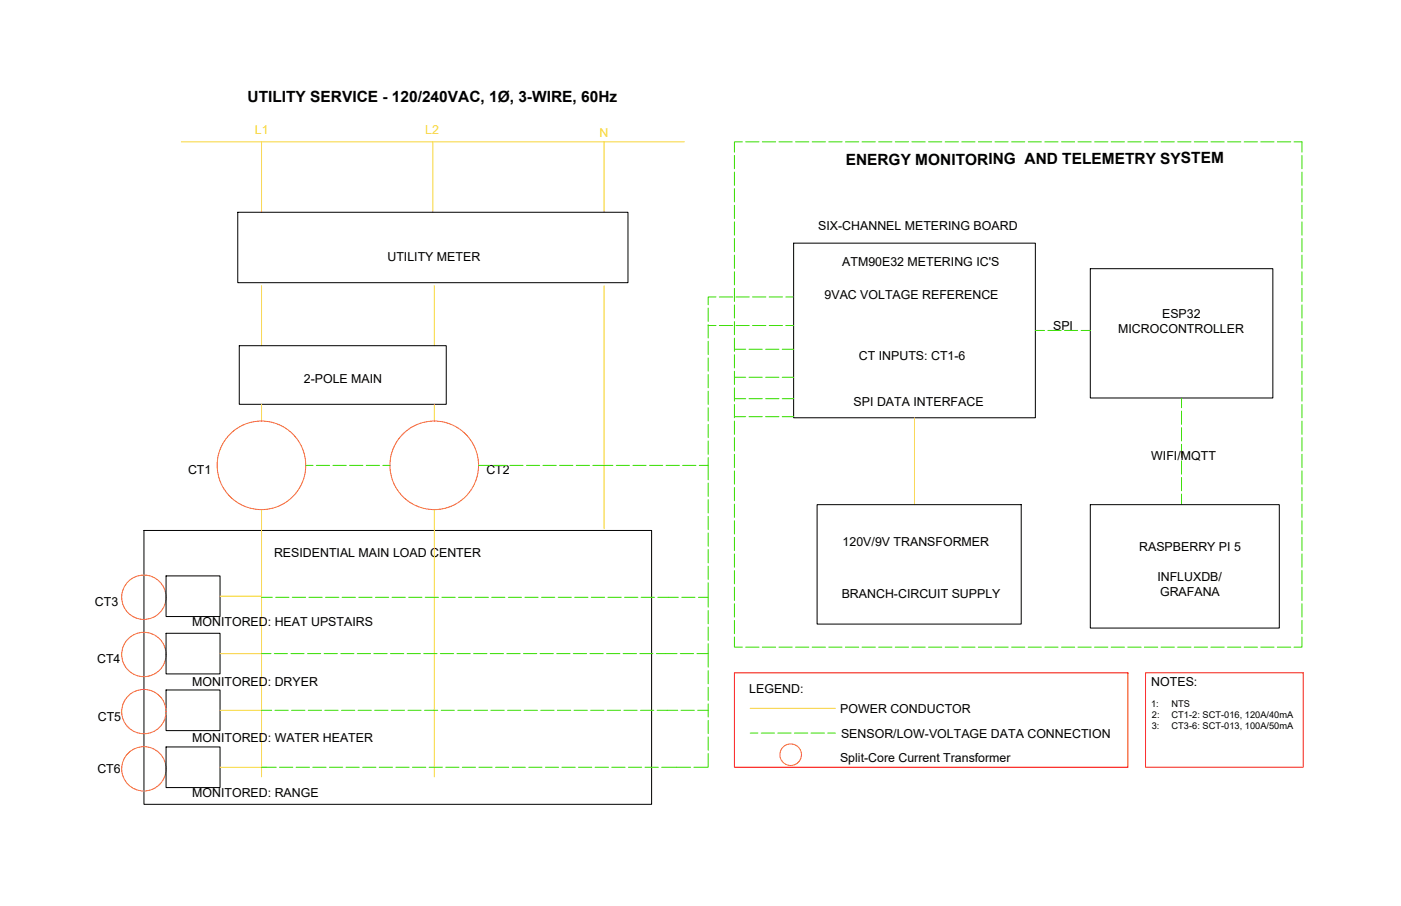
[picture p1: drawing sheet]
<svg xmlns="http://www.w3.org/2000/svg" width="432mm" height="279mm" viewBox="0 0 432 279" stroke-linecap="round" stroke-linejoin="round" font-family="sans-serif">
<!-- layer: 0 -->
<g fill="none" stroke="#f8d731" stroke-width=".31">
<path d="M55.9 43.7h155M80.6 43.7v21.8M133.4 43.7v21.8M186.2 43.7v21.8M80.6 88.1v18.5M133.9 88.1v18.5M186.2 88.1v75M80.6 124.7v5.2M133.9 124.7v5.2M281.9 128.8v26.8M80.6 157.2v27M133.9 157.2v82.4"/>
<path d="M67.8 183.9h12.8v55.7M67.8 201.6h12.8M67.8 219h12.8M231.2 218.5h26.3M67.8 236.6h14.5"/>
</g>
<path d="M73.3 65.5h120.2v21.7h-120.2zM244.6 75h74.5v53.8h-74.5zM336 82.9h56.3v39.8h-56.3zM73.7 106.6h63.8v18.1h-63.8zM251.8 155.6h62.9v36.9h-62.9zM336 155.6h58.3v38.1h-58.3zM44.4 163.6h156.4v84.4h-156.4zM51.2 177.6h16.6v12.5h-16.6zM51.2 195.3h16.6v12.5h-16.6zM51.2 212.8h16.6v12.5h-16.6zM51.2 230.3h16.6v12.6h-16.6z" fill="none" stroke="#000" stroke-width=".31"/>
<g fill="none" stroke="#f26722" stroke-width=".31">
<circle cx="80.6" cy="143.5" r="13.7"/>
<circle cx="133.8" cy="143.5" r="13.7"/>
<circle cx="44.3" cy="184.2" r="6.8"/>
<circle cx="44.3" cy="201.8" r="6.8"/>
<circle cx="44.3" cy="219.4" r="6.8"/>
<circle cx="44.3" cy="237.1" r="6.8"/>
<circle cx="243.7" cy="232.7" r="3.3"/>
</g>
<!-- layer: Dotted -->
<g fill="none" stroke="#37dd00" stroke-width=".31">
<path d="M226.4 47.9v4.1M226.4 53.1v4.1M226.4 58.2v4.1M228.8 43.7h-2.4v3.2M229.8 43.7h4.1M235 43.7h4.1M240.1 43.7h4.1M245.2 43.7h4.1M250.3 43.7h4.1M255.4 43.7h4.1M260.6 43.7h4.1M265.7 43.7h4.1"/>
<path d="M270.8 43.7h4.1M275.9 43.7h4.1M281.1 43.7h4.1M286.2 43.7h4.1M291.3 43.7h4.1M296.4 43.7h4.1M301.5 43.7h4.1M306.7 43.7h4M311.8 43.7h4M316.9 43.7h4.1M322 43.7h4.1M327.2 43.7h4"/>
<path d="M332.2 43.7h4.1M337.4 43.7h4.1M342.5 43.7h4.1M347.6 43.7h4.1M352.7 43.7h4.1M357.8 43.7h4.2M363 43.7h4.1M368.1 43.7h4.1M373.2 43.7h4.1M378.3 43.7h4.1M383.5 43.7h4.1M388.6 43.7h4.1"/>
<path d="M393.7 43.7h4.1M398.8 43.7h2.5v3.2M401.3 47.9v4.1M401.3 53.1v4.1M401.3 58.2v4.1M226.4 63.3v4.1M226.4 68.4v4.1M226.4 73.5v4.2M226.4 78.7v4.1M401.3 63.3v4.1M401.3 68.4v4.1M401.3 73.5v4.2"/>
<path d="M401.3 78.7v4.1M218.3 95v4.1M220.7 91.6h-2.4v2.4M221.7 91.6h4.1M226.4 83.8v4.1M226.4 88.9v4.1M226.4 94v4.1M226.4 99.2v4M226.8 91.6h4.1M231.9 91.6h4.2M237.1 91.6h4.1M242.2 91.6h2.4"/>
<path d="M401.3 83.8v4.1M401.3 88.9v4.1M401.3 94v4.1M401.3 99.2v4M218.3 100.1v4.1M218.3 105.3v4.1M218.3 110.4v4.1M218.3 115.5v4.1M218.3 100.4h2.4M221.7 100.4h4.1M226.4 104.3v4M226.4 109.4v4.1"/>
<path d="M226.4 114.5v4.1M226.4 119.6v4.1M226.4 107.7h3.4M226.4 116.3h3.4M226.8 100.4h4.1M230.8 107.7h4.2M230.8 116.3h4.2M231.9 100.4h4.2M236 107.7h4.1M236 116.3h4.1M237.1 100.4h4.1M241.1 107.7h3.5"/>
<path d="M241.1 116.3h3.5M242.2 100.4h2.4M319.1 101.9h2.8M323 101.9h4.1M328.1 101.9h4M333.2 101.9h2.8M401.3 104.3v4M401.3 109.4v4.1M401.3 114.5v4.1M401.3 119.6v4.1M218.3 120.6v4.1M218.3 125.7v4.2"/>
<path d="M218.3 130.9v4.1M218.3 136v4.1M226.4 124.7v4.1M226.4 129.9v4.1M226.4 135v4.1M226.4 123h3.4M226.4 128.5h3.4M230.8 123h4.2M230.8 128.5h4.2M236 123h4.1M236 128.5h4.1M241.1 123h3.5"/>
<path d="M241.1 128.5h3.5M364.2 122.7v3M364.2 126.8v4.1M364.2 131.9v4.1M364.2 137v4.1M401.3 124.7v4.1M401.3 129.9v4.1M401.3 135v4.1M94.3 143.5h2.2M97.5 143.5h4.1M102.6 143.5h4.1M107.7 143.5h4.1"/>
<path d="M112.9 143.5h4.1M118 143.5h2.2M147.5 143.5h3.5M152 143.5h4.1M157.1 143.5h4.1M162.3 143.5h4M167.3 143.5h4.2M172.5 143.5h4.1M177.6 143.5h4.1M182.7 143.5h6.2M189.9 143.5h4.1M195.1 143.5h4"/>
<path d="M200.2 143.5h4.1M205.3 143.5h4.1M210.4 143.5h4.1M218.3 141.1v2.4h-2.8M218.3 143.5v4.5M218.3 149v4.1M218.3 154.1v4.1M218.3 159.2v4.1M226.4 140.1v4.1M226.4 145.2v4.1M226.4 150.3v4.1M226.4 155.5v4.1"/>
<path d="M364.2 142.1v4.1M364.2 147.2v4.2M364.2 152.4v3M401.3 140.1v4.1M401.3 145.2v4.1M401.3 150.3v4.1M401.3 155.5v4.1M218.3 179.7v4.5h-3M218.3 164.4v4.1M218.3 169.5v4.1M218.3 174.6v4.1M226.4 160.6v4.1"/>
<path d="M226.4 165.7v4.1M226.4 170.8v4.1M226.4 176v4.1M401.3 160.6v4.1M401.3 165.7v4.1M401.3 170.8v4.1M401.3 176v4.1M80.6 184.2h3.3M85 184.2h4.1M90.1 184.2h4.1M95.2 184.2h4.1M100.3 184.2h4.1"/>
<path d="M105.5 184.2h4.1M110.6 184.2h4.1M115.7 184.2h4.1M120.8 184.2h4.1M125.9 184.2h4.1M131.1 184.2h4.1M136.2 184.2h4.1M141.3 184.2h4.1M146.4 184.2h4.1M151.6 184.2h4M156.7 184.2h4M161.8 184.2h4.1"/>
<path d="M166.9 184.2h4.1M172 184.2h4.1M177.1 184.2h4.1M182.2 184.2h4.2M187.4 184.2h4.1M192.5 184.2h4.1M197.6 184.2h4.1M202.7 184.2h6.4M210.1 184.2h4.1M218.3 198.5v3.1h-3.5M218.3 184.2v3.1M218.3 188.3v4.1"/>
<path d="M218.3 193.4v4.1M226.4 196.4v3.2h2.4M226.4 181.1v4.1M226.4 186.2v4.1M226.4 191.3v4.1M229.8 199.6h4.1M235 199.6h4.1M240.1 199.6h4.1M245.2 199.6h4.1M250.3 199.6h4.1M255.4 199.6h4.1M260.6 199.6h4.1"/>
<path d="M265.7 199.6h4.1M270.8 199.6h4.1M275.9 199.6h4.1M281.1 199.6h4.1M286.2 199.6h4.1M291.3 199.6h4.1M296.4 199.6h4.1M301.5 199.6h4.1M306.7 199.6h4M311.8 199.6h4M316.9 199.6h4.1M322 199.6h4.1"/>
<path d="M327.2 199.6h4M332.2 199.6h4.1M337.4 199.6h4.1M342.5 199.6h4.1M347.6 199.6h4.1M352.7 199.6h4.1M357.8 199.6h4.2M363 199.6h4.1M368.1 199.6h4.1M373.2 199.6h4.1M378.3 199.6h4.1M383.5 199.6h4.1"/>
<path d="M388.6 199.6h4.1M393.7 199.6h4.1M401.3 196.4v3.2h-2.5M401.3 181.1v4.1M401.3 186.2v4.1M401.3 191.3v4.1M80.6 201.6h2.9M80.6 219h3.1M84.5 201.6h4.1M84.8 219h4.1M89.7 201.6h4M89.9 219h4.1"/>
<path d="M94.8 201.6h4M95 219h4.1M99.9 201.6h4.1M100.1 219h4.1M105 201.6h4.1M105.2 219h4.1M110.1 201.6h4.1M110.4 219h4.1M115.2 201.6h4.1M115.5 219h4.1M120.4 201.6h4.1M120.6 219h4.1"/>
<path d="M125.5 201.6h4.1M125.7 219h4.1M130.6 201.6h4.1M130.9 219h4M135.7 201.6h4.1M136 219h4M140.8 201.6h4.1M141.1 219h4.1M146 201.6h4.1M146.2 219h4.1M151.1 201.6h4.1M151.3 219h4.1"/>
<path d="M156.2 201.6h4.1M156.4 219h4.1M161.3 201.6h4.1M161.5 219h4.2M166.5 201.6h4.1M166.7 219h4.1M171.6 201.6h4.1M171.8 219h4.1M176.7 201.6h4.1M176.9 219h4.1M181.8 201.6h4.1M182 219h4.1"/>
<path d="M186.9 201.6h4.2M187.2 219h4.1M192.1 201.6h4.1M192.3 219h4.1M197.2 201.6h4.1M197.4 219h4.1M202.3 201.6h6.4M202.5 219h6.4M209.7 201.6h4.1M209.9 219h4.1M215 219h3.3M218.3 201.6v4.2"/>
<path d="M218.3 206.8v4.1M218.3 211.9v4.1M218.3 217.1v4M80.6 236.6h4.5M86.1 236.6h4.2M91.3 236.6h4.1M96.4 236.6h4.1M101.5 236.6h4.1M106.6 236.6h4.1M111.8 236.6h4.1M116.9 236.6h4.1M122 236.6h4.1"/>
<path d="M127.1 236.6h4.1M132.2 236.6h4.2M137.4 236.6h4.1M142.5 236.6h4.1M147.6 236.6h4.1M152.7 236.6h4.1M157.9 236.6h4M163 236.6h4M168.1 236.6h4.1M173.2 236.6h4.1M178.3 236.6h4.1M183.4 236.6h4.1"/>
<path d="M188.6 236.6h4.1M193.7 236.6h4.1M198.8 236.6h4.1M203.9 236.6h9M218.3 232.4v4.2h-4.4M218.3 222.2v4M218.3 227.3v4.1M231.2 226.1h2.4M234.6 226.1h4.1M239.7 226.1h4.1M244.9 226.1h4.1M250 226.1h4.1"/>
<path d="M255.1 226.1h2.4"/>
</g>
<!-- layer: 0 -->
<path d="M226.4 207.5h121.2v29.1h-121.2z" fill="none" stroke="#f00" stroke-width=".31"/>
<path d="M353.1 207.5h48.6v29.1h-48.6z" fill="none" stroke="#ed1f24" stroke-width=".31"/>
<g font-size="4.8">
<text x="76.3" y="31.6">UTILITY SERVICE - 120/240VAC, 1Ø, 3-WIRE, 60Hz</text>
<text x="260.6" y="50.9">ENERGY MONITORING AND TELEMETRY SYSTEM</text>
</g>
<g font-size="3.8" fill="#f8d731">
<text x="78.6" y="41.3">L1</text>
<text x="131.1" y="41.4">L2</text>
<text x="184.8" y="42.3">N</text>
</g>
<g font-size="3.8">
<text x="252.2" y="70.8">SIX-CHANNEL METERING BOARD</text>
<text x="119.4" y="80.4">UTILITY METER</text>
<text x="259.6" y="82.1">ATM90E32 METERING IC'S</text>
<text x="254.1" y="92.3">9VAC VOLTAGE REFERENCE</text>
<text x="324.6" y="101.9">SPI</text>
<text x="358.2" y="98.1">ESP32</text>
<text x="344.6" y="102.8">MICROCONTROLLER</text>
<text x="264.7" y="110.9">CT INPUTS: CT1-6</text>
<text x="93.6" y="118">2-POLE MAIN</text>
<text x="263.1" y="125.3">SPI DATA INTERFACE</text>
<text x="354.8" y="141.8">WIFI/MQTT</text>
<text x="58" y="146.3">CT1</text>
<text x="149.9" y="146.3">CT2</text>
<text x="84.5" y="171.7">RESIDENTIAL MAIN LOAD CENTER</text>
<text x="259.7" y="168.3">120V/9V TRANSFORMER</text>
<text x="351.1" y="170">RASPBERRY PI 5</text>
<text x="356.7" y="179.2">INFLUXDB/</text>
<text x="259.4" y="184.5">BRANCH-CIRCUIT SUPPLY</text>
<text x="357.5" y="183.7">GRAFANA</text>
<text x="29.3" y="187">CT3</text>
<text x="59.2" y="192.9">MONITORED: HEAT UPSTAIRS</text>
<text x="29.9" y="204.6">CT4</text>
<text x="59.2" y="211.6">MONITORED: DRYER</text>
<text x="230.9" y="213.8">LEGEND:</text>
<text x="354.8" y="211.6">NOTES:</text>
<text x="259" y="219.9">POWER CONDUCTOR</text>
<text x="30.1" y="222.3">CT5</text>
<text x="259.2" y="227.7">SENSOR/LOW-VOLTAGE DATA CONNECTION</text>
<text x="59.2" y="229">MONITORED: WATER HEATER</text>
<text x="30" y="238.3">CT6</text>
<text x="258.9" y="235.1">Split-Core Current Transformer</text>
<text x="59.2" y="245.9">MONITORED: RANGE</text>
</g>
<g font-size="2.9">
<text x="354.8" y="218">1:</text>
<text x="355" y="221.5">2:</text>
<text x="361" y="218">NTS</text>
<text x="361.1" y="221.5">CT1-2: SCT-016, 120A/40mA</text>
<text x="355" y="224.9">3:</text>
<text x="361.1" y="224.9">CT3-6: SCT-013, 100A/50mA</text>
</g>
</svg>
